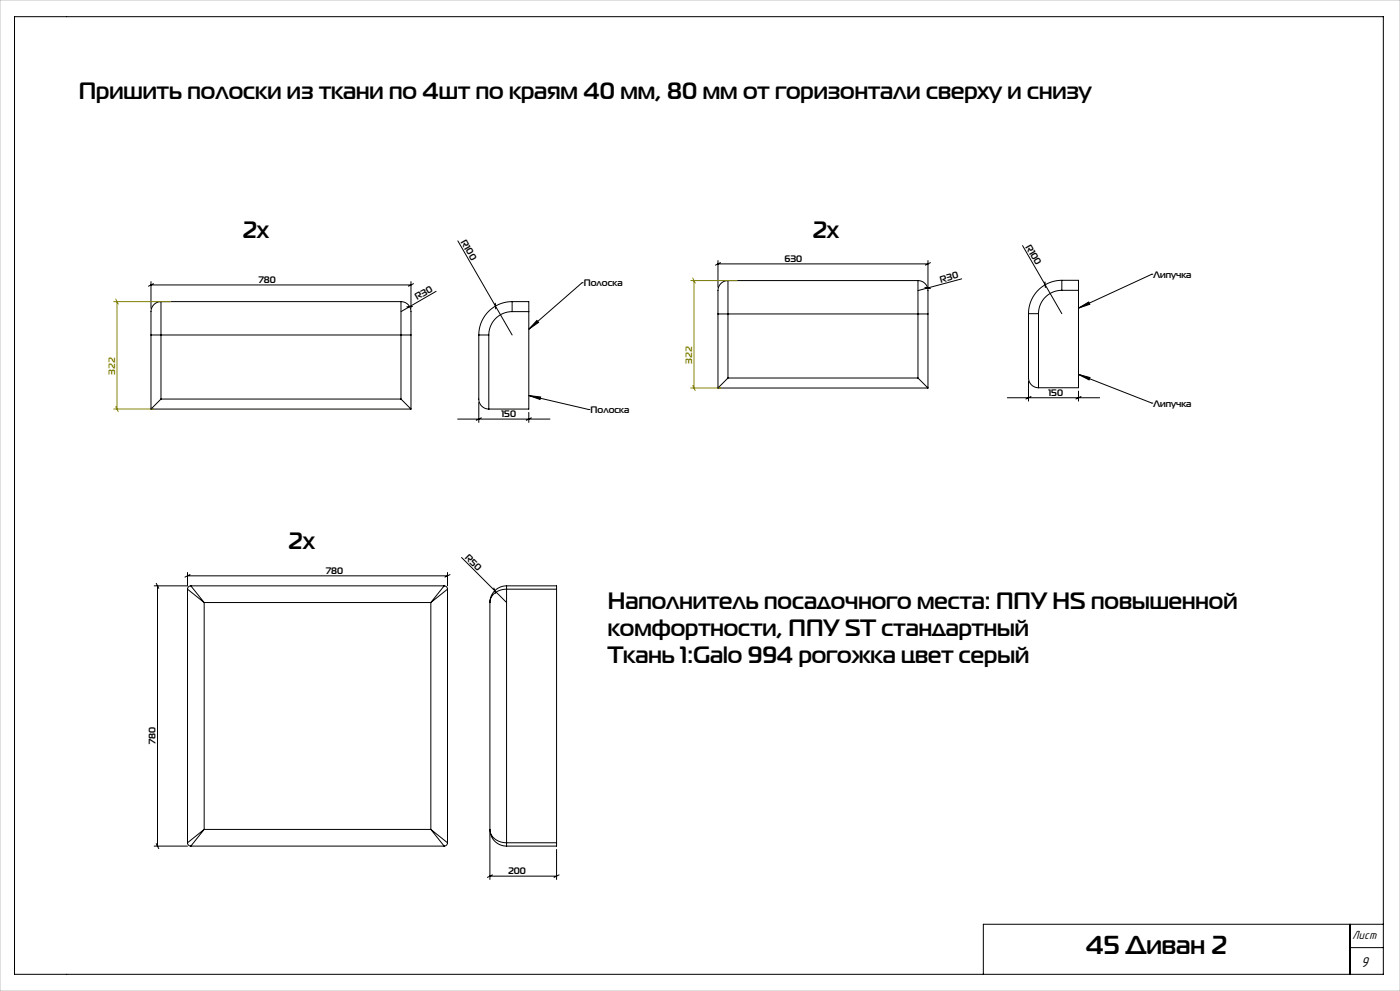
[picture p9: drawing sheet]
<svg xmlns="http://www.w3.org/2000/svg" width="420mm" height="297mm" viewBox="0 0 420 297" stroke-linecap="round" stroke-linejoin="round" font-family="sans-serif">
<g fill="none" stroke="#000" stroke-width=".3">
<path d="M4.4 5h410.6v287h-410.6zM137.4 72.2l16.2 28.2M215.4 78.1v8M215.4 79.1h63M216.2 78.7l-1.6 .8M278.4 78.1v8M279.2 78.7l-1.6 .8M306.8 73.6l11.7 20.4M45.3 84.4v8M45.3 85.4h78M46.1 85l-1.6 .8M48.3 90.4v10"/>
<path d="M48.3 90.4a3.4 3.4 0 0 0-3 4.4v5.6M48.3 90.4h72M120.3 90.4v10M120.3 90.4a3.4 3.4 0 0 1 3 4.4v5.6M123.3 84.4v8M123.7 91.8l-1.7 .1M124.1 85l-1.6 .8M130.8 87.3l-10.5 6.1M148.6 90.9l.1 1.7M153.6 93.4a7 7 0 0 0-7 7M153.6 90.4a10 10 0 0 0-10 10M153.6 90.4v3"/>
<path d="M153.6 90.4h5v3M153.6 93.4h5M158.6 93.4v29.2h-12M161.1 96l.5 .6-3 2.1zM174.6 84.7h.1M174.6 84.7l-16 14M215.4 94.1h3M215.4 94.1v22.2M218.4 84.1v10M218.4 84.1a3.4 3.4 0 0 0-3 4.4v5.6M218.4 94.1v19.2M218.4 94.1h57"/>
<path d="M218.4 84.1h57M275.4 94.1h3M275.4 84.1v10M275.4 84.1a3.4 3.4 0 0 1 3 4.4v5.6M275.4 94.1v19.2M277.5 86.1l1.6 .4M278.4 94.1v22.2M288.5 83.6l-13.1 3.5M308.5 94h3M308.5 94v19.2a3 3 0 0 0 3 3M311.5 94v22.2M313.5 84.5l.1 1.7"/>
<path d="M318.5 87a7 7 0 0 0-7 7M318.5 84a10 10 0 0 0-10 10M318.5 84v3M318.5 84h5v3M318.5 87h5M323.5 92.3l3.1-1.8 .3 .7zM323.5 87v29.2h-12M345.6 82.2h.1M345.6 82.2l-22.1 10.1M45.3 100.4h3M45.3 100.4v22.2M48.3 119.6l-3 3"/>
<path d="M48.3 119.6h72M48.3 100.4v19.2M48.3 100.4h72M120.3 119.6l3 3M120.3 100.4h3M120.3 100.4v19.2M123.3 100.4v22.2M143.6 100.4h3M143.6 100.4v19.2a3 3 0 0 0 3 3M146.6 100.4v22.2M158.6 118.5l3.6 .5-.2 .7zM158.6 118.5l18.1 4.2"/>
<path d="M215.4 116.3h63M218.4 113.3l-3 3M218.4 113.3h57M275.4 113.3l3 3M302.2 119.2h27.7M308.5 114.2v6M309.3 118.8l-1.5 .8M323.5 112.2l3.5 .9-.3 .8zM323.5 117.2v3M323.5 112.2l22.1 8.6M324.3 118.8l-1.5 .8M45.3 122.6h78"/>
<path d="M137.3 125.6h27.7M143.6 120.6v6M144.4 125.2l-1.5 .8M158.6 123.6v3M159.4 125.2l-1.5 .8M176.7 122.7h.1M345.6 120.8h.1M46.9 174.8l.7 1.5M47.3 175.6v78M56.3 176.6l5 4M56.3 171.6v4h-10M56.3 176.6v76"/>
<path d="M56.3 172.6h78M57 172.2l-1.5 .8M57.3 175.6l4 5M57.3 175.6a1 1 0 0 0-1 1M57.3 175.6h76M133.3 175.6l-4 5M133.3 175.6a1 1 0 0 1 1 1M134.3 176.6l-5 4M134.3 171.6v4M134.3 176.6v76M135 172.2l-1.5 .8M138.5 167.1l13.5 13.5"/>
<path d="M148.2 176.2l.5 1.7M152 175.6v1M152 175.6h15v1M152 176.6a4.6 4.6 0 0 0-5 4M152 175.6a5 5 0 0 0-5 5M152 176.6v76M152 176.6h15M167 176.6v76M61.3 180.6v68M61.3 180.6h68M129.3 180.6v68M147 180.6v68"/>
<path d="M46.3 253.6h10M46.9 252.8l.7 1.5M56.3 252.6a1 1 0 0 0 1 1M57.3 253.6h76M61.3 248.6l-5 4M61.3 248.6l-4 5M61.3 248.6h68M129.3 248.6l5 4M129.3 248.6l4 5M134.3 252.6a1 1 0 0 1-1 1M147 248.6a4.6 4.6 0 0 0 5 4M147 248.6a5 5 0 0 0 5 5"/>
<path d="M147 249.6v14M152 252.6v1M152 252.6h15M167 252.6v1h-15M167 254.6v9M147 262.6h20M147.7 262.2l-1.5 .8M167.7 262.2l-1.5 .8M405 277v15M415 277h-120v15M405 284h10"/>
</g>
<path d="M34.1 90.4h17M34.7 89.6l.8 1.6M35.1 90.4v32.2M207.2 84.1h14M207.8 83.3l.8 1.6M208.2 84.1v32.2M207.2 116.3h9M207.8 115.5l.8 1.6M34.1 122.6h12M34.7 121.8l.8 1.6" fill="none" stroke="#808000" stroke-width=".3"/>
<path d="M0 0h420v297h-420z" fill="none" stroke="#c0c0c0" stroke-width=".3"/>
<path d="M161.1 96l.5 .6-3 2.1zM158.6 118.5l3.6 .5-.2 .7zM323.5 92.3l3.1-1.8 .3 .7zM323.5 112.2l3.5 .9-.3 .8z" fill="#000"/>
<text font-size="7.8" x="325.8" y="285.9">45 Диван 2</text>
<g font-size="7.1">
<text x="23.6" y="29.6">Пришить полоски из ткани по 4шт по краям 40 мм, 80 мм от горизонтали сверху и снизу</text>
<text x="72.7" y="71.4">2х</text>
<text x="243.7" y="71.4">2х</text>
<text x="86.5" y="164.7">2х</text>
<text x="182.3" y="182.6">Наполнитель посадочного места: ППУ HS повышенной</text>
<text x="182.3" y="190.6">комфортности, ППУ ST стандартный</text>
<text x="182.3" y="198.7">Ткань 1:Galo 994 рогожка цвет серый</text>
</g>
<text font-size="4.4" x="408.3" y="289.8">9</text>
<text font-size="3.7" x="405.6" y="281.4">Лист</text>
<g font-size="2.8">
<text x="138.2" y="72.5" transform="rotate(60 138.2 72.5)">R100</text>
<text x="307.6" y="73.9" transform="rotate(60 307.6 73.9)">R100</text>
<text x="235.3" y="78.5">630</text>
<text x="346.1" y="83.3">Липучка</text>
<text x="77.7" y="84.8">780</text>
<text x="175.1" y="85.8">Полоска</text>
<text x="282.3" y="84.7" transform="rotate(-15 282.3 84.7)">R30</text>
<text x="125.1" y="90" transform="rotate(-30 125.1 90)">R30</text>
<text x="314.5" y="118.7">150</text>
<text x="150.4" y="125">150</text>
<text x="177.2" y="123.9">Полоска</text>
<text x="346.1" y="121.9">Липучка</text>
<text x="139.3" y="167.2" transform="rotate(45 139.3 167.2)">R50</text>
<text x="97.8" y="172">780</text>
<text x="46.7" y="223" transform="rotate(-90 46.7 223)">780</text>
<text x="152.4" y="262">200</text>
</g>
<g font-size="2.8" fill="#808000">
<text x="34.5" y="112.3" transform="rotate(-90 34.5 112.3)">322</text>
<text x="207.6" y="109.1" transform="rotate(-90 207.6 109.1)">322</text>
</g>
</svg>
